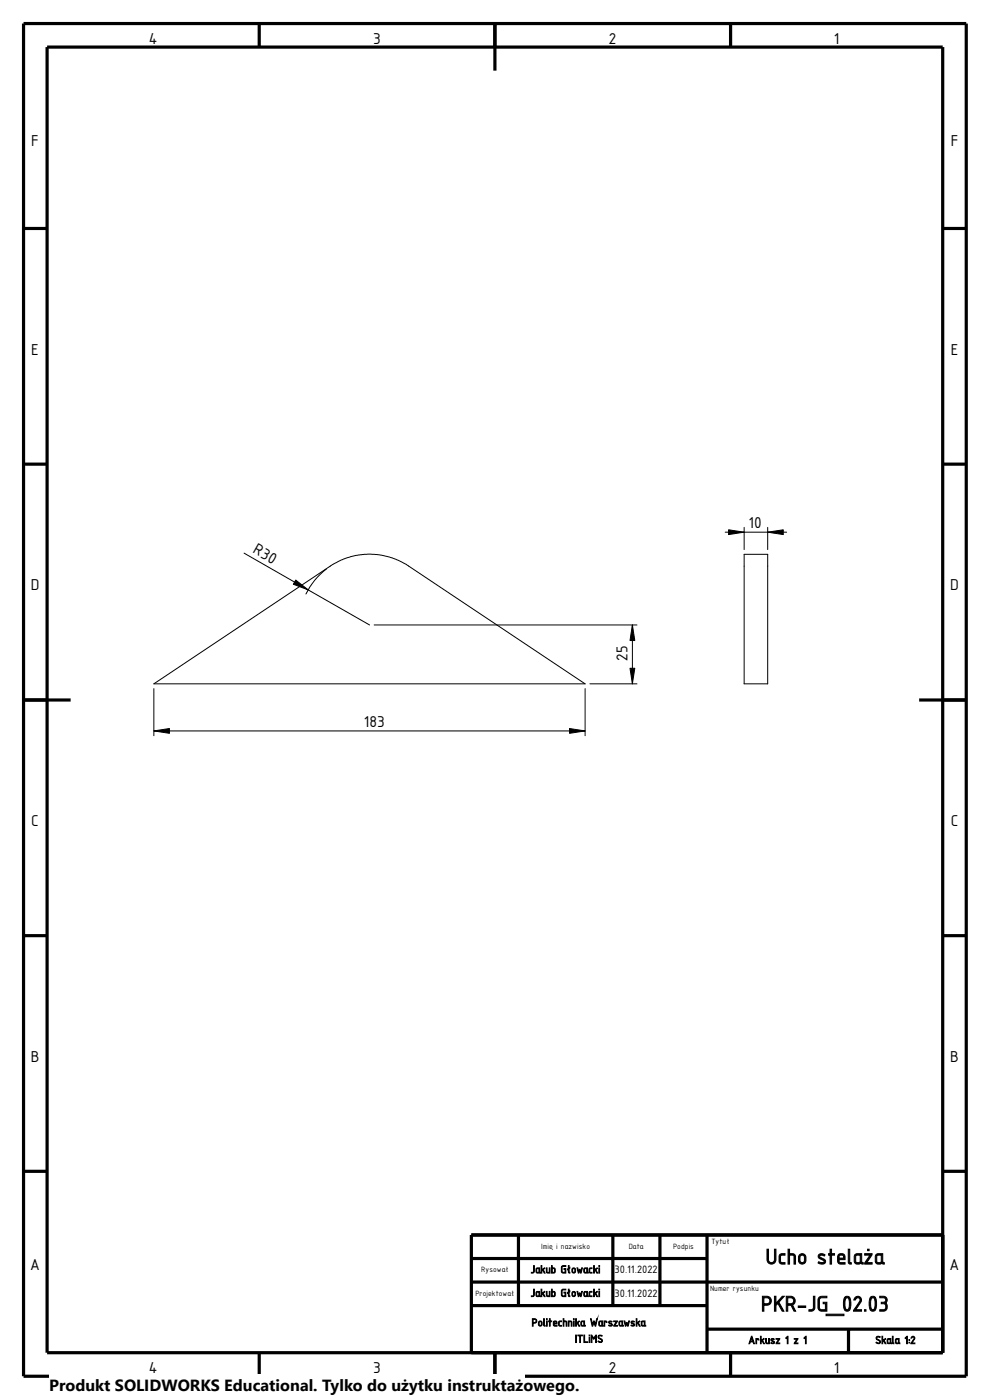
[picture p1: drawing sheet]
<svg xmlns="http://www.w3.org/2000/svg" width="210mm" height="297mm" viewBox="0 0 210 297" stroke-linecap="round" stroke-linejoin="round" font-family="sans-serif">
<g fill="none" stroke="#000" stroke-width=".68" stroke-linecap="butt">
<path d="M5 5h200v287h-200zM10 10h190v277h-190zM55 5v5M105 5v10M155 5v5M5 48.5h5M200 48.5h5M5 98.5h5M200 98.5h5M5 148.5h10M195 148.5h10M5 198.5h5"/>
<path d="M200 198.5h5M5 248.5h5M200 248.5h5M100 272h100M100 267h50M100 277h50M110 262v15M130 262v15M140 262v15M150 262v25M200 262h-100v25M55 287v5"/>
<path d="M105 287v10M150 282h50M155 287v5M180 282v5"/>
</g>
<g fill="none" stroke="#000" stroke-width=".21">
<path d="M51.8 117.3l26.6 15.3M153.8 112.9h13.1M157.9 117.6h5v27.5h-5zM157.9 111.9v4.7M162.9 111.9v4.7M69.3 120.7a14.8 14.8 0 0 0-4.4 5.3M79.4 132.6h55.7M134.2 132.6v12.5M32.6 145.1l37.9-25.3 1.9-1 1.9-.7 3.7-.5 2.3 .1 2.4 .5 1.7 .6 1.8 1 37.9 25.3zM32.6 155.1h91.5M32.6 146.1v10M124.1 146.1v10"/>
<path d="M125.1 145.1h10"/>
</g>
<path d="M154.6 112.4l3.3 .5-3.3 .5zM162.9 112.9l3.3-.5v1zM62.7 123.1l2.7 2-3.2-1.1zM134.2 132.6l.5 3.3h-1.1zM32.6 155.1l3.3-.5v1zM120.8 154.6l3.3 .5-3.3 .5zM133.6 141.8h1.1l-.5 3.3z" fill="#000" stroke="#000" stroke-width=".21"/>
<path d="M10.4 291.5h100.9v5.5h-100.9z" fill="#fff"/>
<g font-size="4.9">
<text x="162.4" y="268.2">Ucho stelaża</text>
<text x="161.4" y="278.2">PKR-JG_02.03</text>
</g>
<g font-size="3.6">
<text x="31.5" y="9.2">4</text>
<text x="79.2" y="9.2">3</text>
<text x="129.2" y="9.2">2</text>
<text x="176.9" y="9.2">1</text>
<text x="6.6" y="30.9">F</text>
<text x="201.7" y="30.9">F</text>
<text x="6.6" y="75.2">E</text>
<text x="201.7" y="75.2">E</text>
<text x="158.8" y="112">10</text>
<text x="53.5" y="117.2" transform="rotate(30 53.5 117.2)">R30</text>
<text x="6.6" y="125.2">D</text>
<text x="201.6" y="125.2">D</text>
<text x="133.1" y="140.2" transform="rotate(-90 133.1 140.2)">25</text>
<text x="77.2" y="154.1">183</text>
<text x="6.6" y="175.2">C</text>
<text x="201.7" y="175.2">C</text>
<text x="6.6" y="225.2">B</text>
<text x="201.6" y="225.2">B</text>
<text x="6.4" y="269.5">A</text>
<text x="201.4" y="269.5">A</text>
<text x="31.5" y="291.2">4</text>
<text x="79.2" y="291.2">3</text>
<text x="129.2" y="291.2">2</text>
<text x="176.9" y="291.2">1</text>
</g>
<text font-size="3.4" x="10.4" y="295.2">Produkt SOLIDWORKS Educational. Tylko do użytku instruktażowego.</text>
<g font-size="2.5">
<text x="112.6" y="270.1">Jakub Głowacki</text>
<text x="112.6" y="275.1">Jakub Głowacki</text>
<text x="130.4" y="270.1">30.11.2022</text>
<text x="130.4" y="275.1">30.11.2022</text>
<text x="112.8" y="281.3">Politechnika Warszawska</text>
<text x="122" y="284.8">ITLiMS</text>
<text x="158.7" y="285.1">Arkusz 1 z 1</text>
<text x="185.7" y="285.1">Skala 1:2</text>
</g>
<g font-size="1.7">
<text x="150.9" y="264">Tytuł</text>
<text x="102.1" y="269.9">Rysował</text>
<text x="114.8" y="264.9">Imię i nazwisko</text>
<text x="133.4" y="264.9">Data</text>
<text x="142.8" y="264.9">Podpis</text>
<text x="100.8" y="274.9">Projektował</text>
<text x="150.6" y="273.9">Numer rysunku</text>
</g>
</svg>
